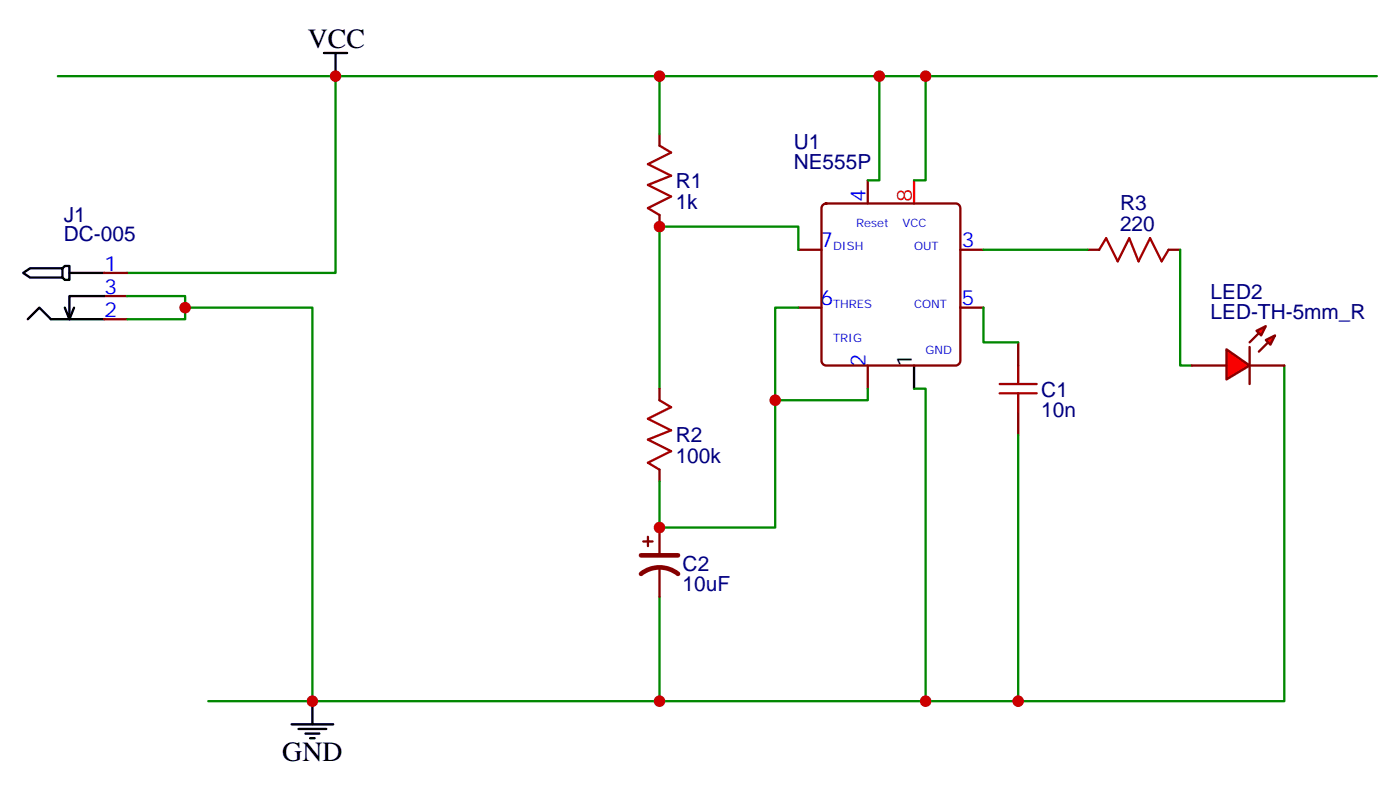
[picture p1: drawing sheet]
<svg xmlns="http://www.w3.org/2000/svg" width="213mm" height="121mm" viewBox="0 0 213 121" stroke-linecap="round" stroke-linejoin="round" font-family="sans-serif">
<path d="M139.3 27.5v3.5" fill="none" stroke="#f00" stroke-width=".35"/>
<g fill="none" stroke="#870000" stroke-width=".35">
<path d="M100.5 20.4v1.8M100.5 32.8v1.7M121.7 38.1h3.5M125.5 31.2l.4-.2h19.8a.71 .71 0 0 1 .7 .7v23.3a.76 .76 0 0 1-.7 .7h-19.8a.76 .76 0 0 1-.7-.7v-23.3zM132.3 27.5v3.5M146.4 38.1h3.5M165.8 38.1h1.8M178.2 38.1h1.7M100.5 59.2v1.8M121.7 46.9h3.5M132.3 55.7v3.5M146.4 46.9h3.5"/>
<path d="M155.2 52.2v3.5M100.5 71.6v1.7M155.2 62.8v3.5"/>
</g>
<path d="M49.4 8.1h3.5M51.2 8.1v3.5M139.3 55.7v3.5M44.4 110.4h6.4M45.5 111.1h4.2M46.6 111.8h2.1M47.3 112.5h.7M47.6 106.9v3.5" fill="none" stroke="#000" stroke-width=".35"/>
<g fill="none" stroke="#008700" stroke-width=".35">
<path d="M100.5 11.6v8.8M134.1 11.6v15.9h-1.8M141.1 11.6v15.9h-1.8M121.7 38.1v-3.6h-21.2v24.7M149.9 38.1h15.9M179.9 38.1v17.6h1.8M121.7 46.9h-3.5v33.5h-17.7v-7.1M132.3 59.2v1.8h-14.1M139.3 59.2h1.8v47.7M149.9 46.9v5.3h5.3M195.8 55.7v51.2h-164.1M155.2 66.3v40.6"/>
<path d="M100.5 91v15.9"/>
</g>
<path d="M100.5 22.2l1.8 1-3.5 1.8 3.5 1.8-3.5 1.4 3.5 1.8-3.5 1.7 1.7 1.1M167.6 38.1l1-1.8 1.8 3.5 1.8-3.5 1.4 3.5 1.7-3.5 1.8 3.5 1.1-1.7M152.4 59.9h5.6M152.4 58.5h5.6M155.2 55.7v2.8M155.2 59.9v2.9M100.5 61l1.8 1.1-3.5 1.7 3.5 1.8-3.5 1.4 3.5 1.8-3.5 1.7 1.7 1.1" fill="none" stroke="#a10000" stroke-width=".35"/>
<g fill="#f00" stroke="#870000" stroke-width=".35">
<path d="M187 53.2l3.5 2.5-3.5 2.1z"/>
<path d="M190.5 52.9v5.6z"/>
</g>
<g fill="#870000" stroke="#870000" stroke-width=".35">
<path d="M190.5 52.2l1.4-1.4z"/>
<path d="M191.9 53.6l1.4-1.4z"/>
</g>
<g fill="#f00" stroke="#870000" stroke-width=".35">
<path d="M191.6 50.4l1.4-.7-.7 1.4z"/>
<path d="M193 51.8l1.4-.7-.7 1.4z"/>
</g>
<path d="M15.9 48.6h3.5M15.9 45.1h3.5M15.9 41.6h3.5M181.7 55.7h5.3M190.5 55.7h5.3" fill="none" stroke="#870000" stroke-width=".35"/>
<path d="M8.8 11.6h42.4v30h-31.8M51.2 11.6h158.7M19.4 45.1h8.8v3.5h-8.8M28.2 46.9h19.4v60" fill="none" stroke="#008700" stroke-width=".35"/>
<path d="M3.5 41.6l1.1-.7h4.9v1.4h-4.9zM4.2 48.6l1.8-1.7 1.8 1.7h8.1M9.5 40.9l.4-.4h.7v2.2h-.7l-.4-.4M10.6 41.6h5.3M11.3 46.9l-.7 1.7M15.9 45.1h-5.3v3.5l-.7-1.7" fill="none" stroke="#000" stroke-width=".35"/>
<path d="M98.1 82.5h1.4M98.8 81.8v1.4M100.5 80.4v3.9M100.5 86.4v4.6" fill="none" stroke="#850000" stroke-width=".35"/>
<path d="M97.7 84.6h5.7M97.7 87.5a4.5 4.5 0 0 1 5.7 0" fill="none" stroke="#850000" stroke-width=".71"/>
<g fill="#c00">
<circle cx="100.5" cy="34.5" r=".88"/>
<circle cx="118.2" cy="61" r=".88"/>
<circle cx="141.1" cy="106.9" r=".88"/>
<circle cx="155.2" cy="106.9" r=".88"/>
<circle cx="100.5" cy="106.9" r=".88"/>
<circle cx="51.2" cy="11.6" r=".88"/>
<circle cx="47.6" cy="106.9" r=".88"/>
<circle cx="28.2" cy="46.9" r=".88"/>
<circle cx="134.1" cy="11.6" r=".88"/>
<circle cx="141.1" cy="11.6" r=".88"/>
<circle cx="100.5" cy="11.6" r=".88"/>
<circle cx="100.5" cy="80.4" r=".88"/>
</g>
<g font-size="4.2">
<text x="46.9" y="7.4">VCC</text>
<text x="43" y="116">GND</text>
</g>
<g font-size="3.2" fill="#000080">
<text x="121" y="22.7">U1</text>
<text x="103" y="28.6">R1</text>
<text x="121" y="25.7">NE555P</text>
<text x="9.7" y="33.8">J1</text>
<text x="103" y="31.8">1k</text>
<text x="170.8" y="35.2">220</text>
<text x="170.8" y="32.1">R3</text>
<text x="9.7" y="36.8">DC-005</text>
<text x="184.5" y="45.6">LED2</text>
<text x="184.5" y="48.6">LED-TH-5mm_R</text>
<text x="158.7" y="63.5">10n</text>
<text x="158.7" y="60.4">C1</text>
<text x="103" y="70.6">100k</text>
<text x="103" y="67.4">R2</text>
<text x="104.1" y="90">10uF</text>
<text x="104.1" y="87">C2</text>
</g>
<g font-size="3.2" fill="#00f">
<text x="131.9" y="30.8" transform="rotate(-90 131.9 30.8)">4</text>
<text x="15.9" y="41.2">1</text>
<text x="125.1" y="37.7">7</text>
<text x="146.6" y="37.7">3</text>
<text x="15.9" y="44.8">3</text>
<text x="125.1" y="46.5">6</text>
<text x="146.6" y="46.5">5</text>
<text x="15.9" y="48.3">2</text>
<text x="131.9" y="55.9" transform="rotate(-90 131.9 55.9)">2</text>
</g>
<text font-size="3.2" fill="#f00" x="139" y="30.8" transform="rotate(-90 139 30.8)">8</text>
<text font-size="3.2" x="139" y="55.9" transform="rotate(-90 139 55.9)">1</text>
<g font-size="1.8" fill="#00f">
<text x="130.5" y="34.5">Reset</text>
<text x="137.6" y="34.5">VCC</text>
<text x="127" y="38.1">DISH</text>
<text x="139.3" y="38.1">OUT</text>
<text x="127" y="46.9">THRES</text>
<text x="139.3" y="46.9">CONT</text>
<text x="127" y="52.2">TRIG</text>
<text x="141.1" y="53.9">GND</text>
</g>
</svg>
